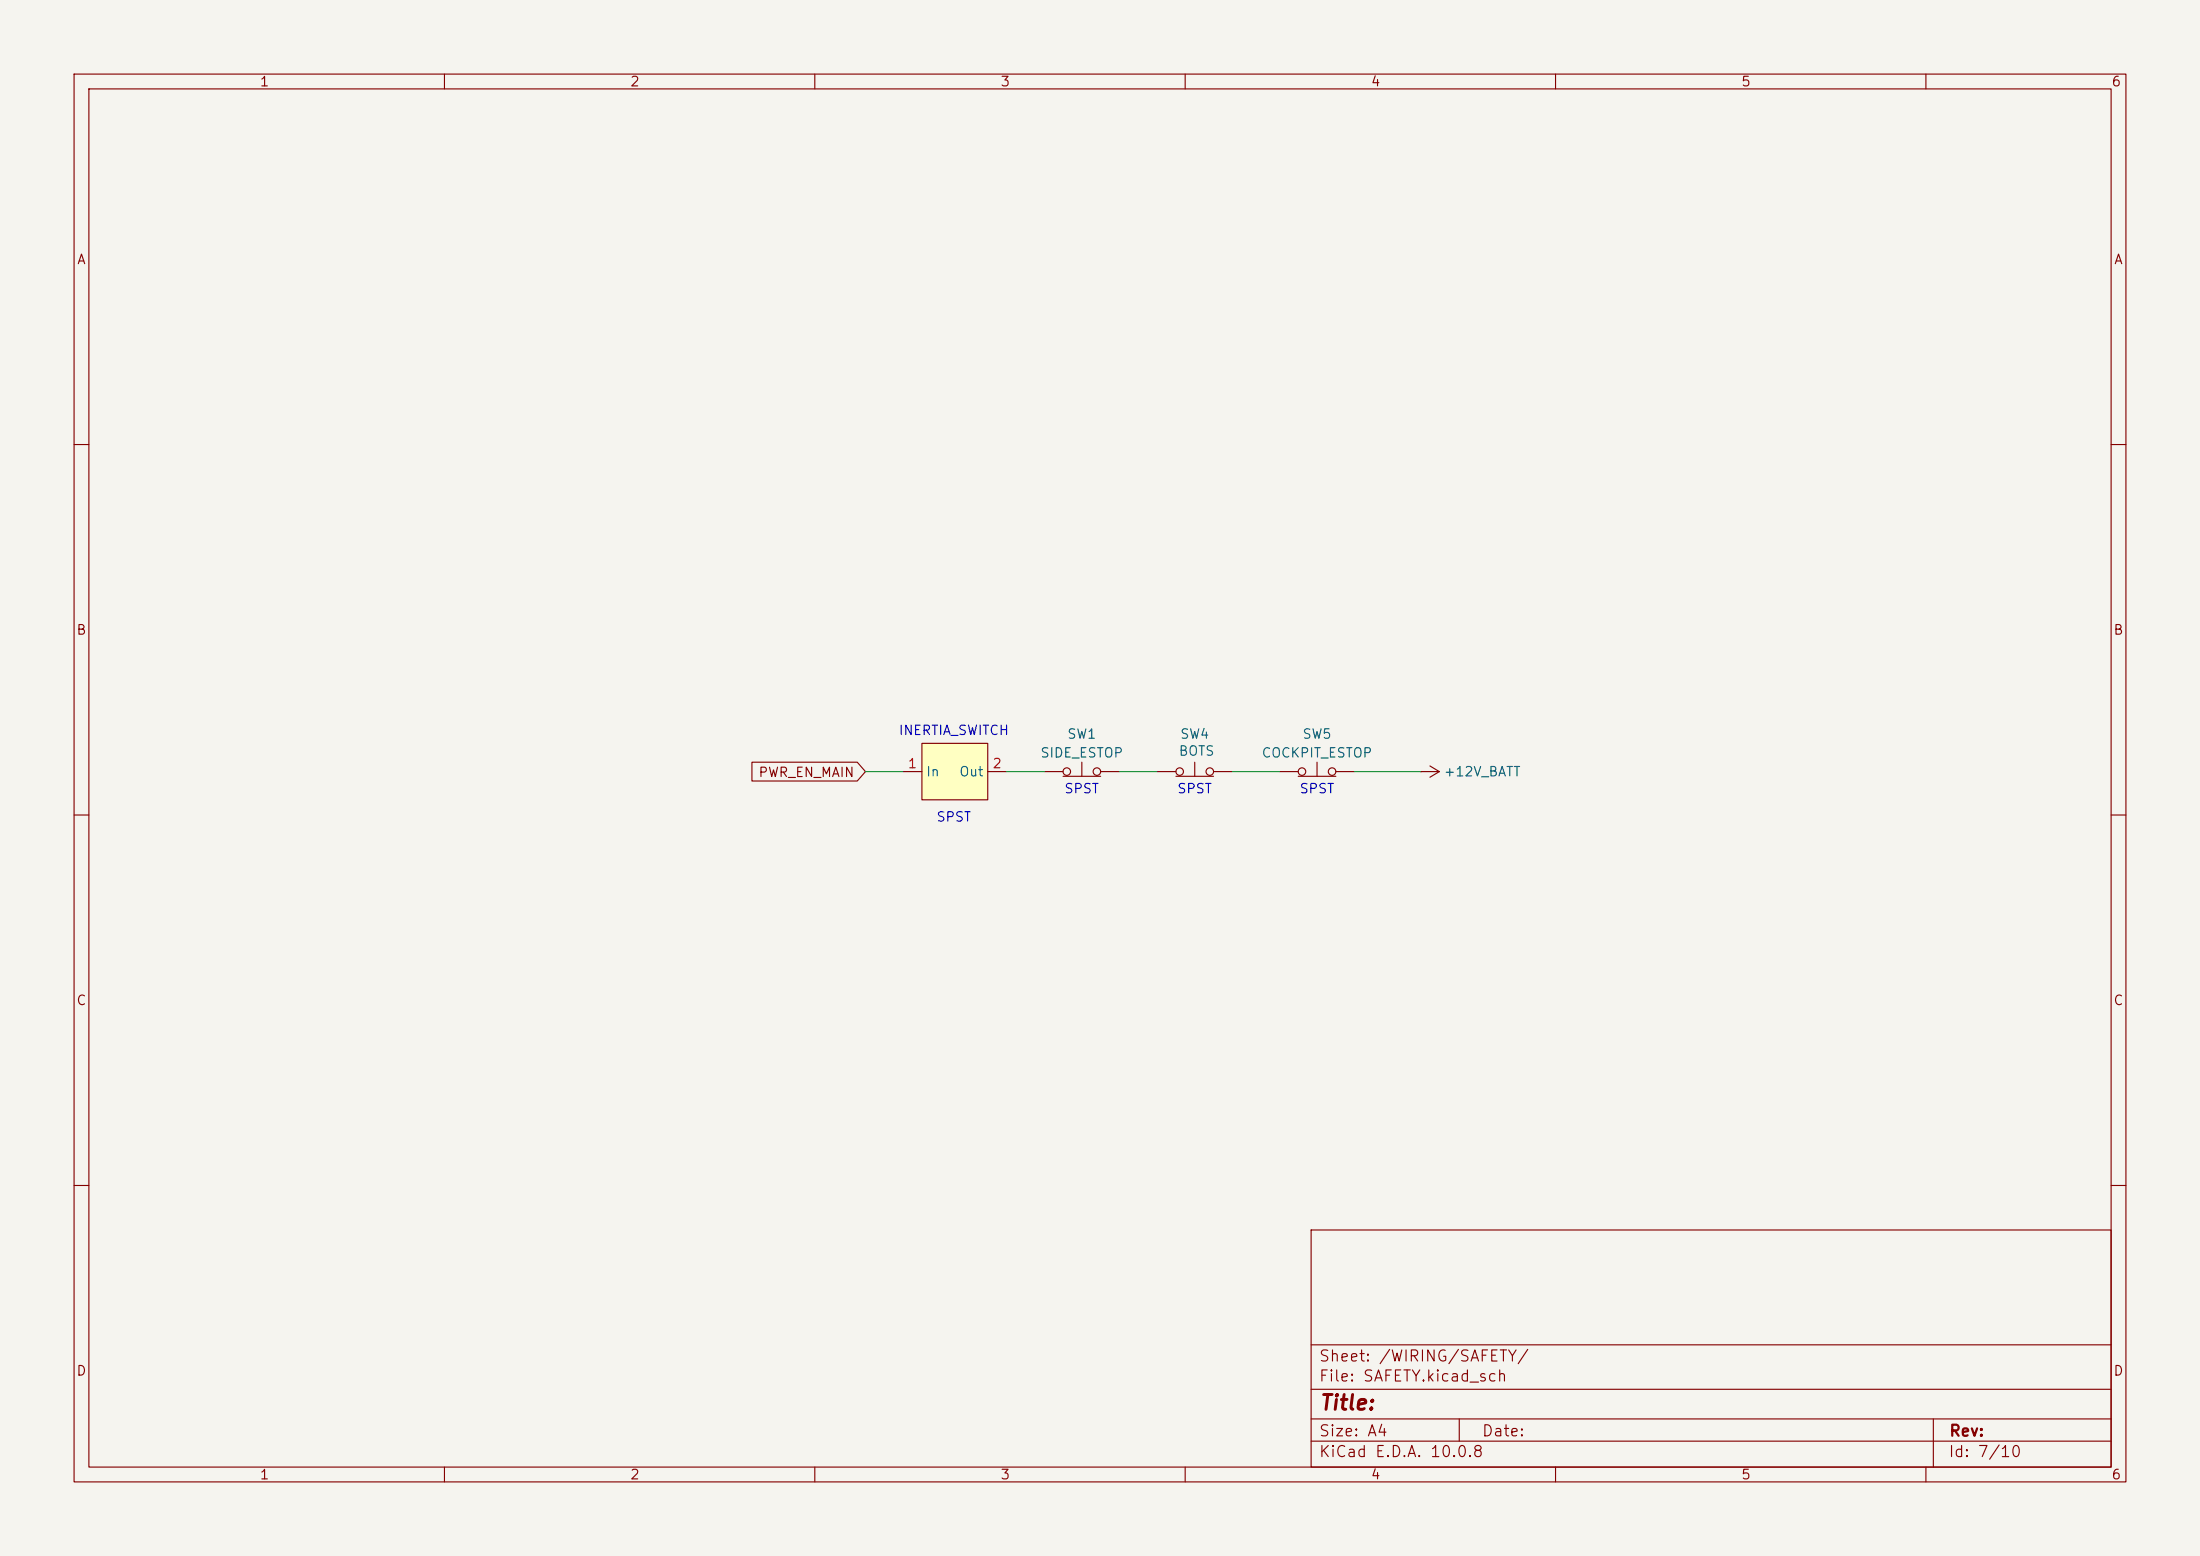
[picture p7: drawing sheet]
<svg xmlns="http://www.w3.org/2000/svg" width="297mm" height="210mm" viewBox="0 0 297 210" stroke-linecap="round" stroke-linejoin="round" font-family="sans-serif">
<path d="M0 0h297v210h-297z" fill="#f5f4ef" stroke="#f5f4ef" stroke-width=".14"/>
<g fill="none" stroke="#840000" stroke-width=".15">
<path d="M10 10h277v190h-277zM12 12h273v186h-273zM60 10v2M110 10v2M160 10v2M210 10v2M260 10v2M10 60h2M285 60h2M10 110h2M156.2 104.1h2.5M158.7 104.8h5.1"/>
<path d="M161.3 102.9v1.9M163.8 104.1h2.6M172.7 104.1h2.6M175.3 104.8h5M177.8 102.9v1.9M180.3 104.1h2.6M191.8 104.1h.1M191.8 104.1h2.5M193 103.4l1.3 .7M194.3 104.1l-1.3 .8M285 110h2M10 160h2"/>
<path d="M177 166h108v32h-108zM285 160h2M60 198v2M110 198v2M160 198v2M177 194.5h108M177 191.5h108M177 187.5h108M177 181.5h108M197 191.5v3M210 198v2M260 198v2"/>
<path d="M261 191.5v6.5"/>
<circle cx="159.3" cy="104.1" r=".51"/>
<circle cx="163.3" cy="104.1" r=".51"/>
<circle cx="175.8" cy="104.1" r=".51"/>
<circle cx="179.8" cy="104.1" r=".51"/>
</g>
<path d="M124.5 100.3h8.8v7.7h-8.8z" fill="#ffffc2"/>
<g fill="none" stroke="#840000" stroke-width=".15">
<path d="M101.5 102.9h14.2l1.1 1.2-1.1 1.3h-14.2zM121.9 104.1h2.6M124.5 100.3h8.8v7.7h-8.8zM133.3 104.1h2.6M141 104.1h2.5M143.5 104.8h5.1M146 102.9v1.9M148.6 104.1h2.5"/>
<circle cx="144" cy="104.1" r=".51"/>
<circle cx="148.1" cy="104.1" r=".51"/>
</g>
<path d="M116.8 104.1h5.1M135.9 104.1h5.1M151.1 104.1h5.1M166.4 104.1h6.3M182.9 104.1h8.9" fill="none" stroke="#009600" stroke-width=".15"/>
<text font-size="2" fill="#840000" x="178" y="190.8">Title:</text>
<g font-size="1.5" fill="#840000">
<text x="178" y="184.1">Sheet: /WIRING/SAFETY/</text>
<text x="178" y="186.8">File: SAFETY.kicad_sch</text>
<text x="178" y="197">KiCad E.D.A. 10.0.8</text>
<text x="178" y="194.2">Size: A4</text>
<text x="200" y="194.2">Date:</text>
<text x="263" y="197">Id: 7/10</text>
<text x="263" y="194.2">Rev:</text>
</g>
<g font-size="1.3" fill="#840000">
<text x="35" y="12">1</text>
<text x="85" y="12">2</text>
<text x="135" y="12">3</text>
<text x="185" y="12">4</text>
<text x="235" y="12">5</text>
<text x="285" y="12">6</text>
<text x="10.3" y="36">A</text>
<text x="285.3" y="36">A</text>
<text x="10.2" y="86">B</text>
<text x="285.2" y="86">B</text>
<text x="102.3" y="105.2">PWR_EN_MAIN</text>
<text x="10.2" y="136">C</text>
<text x="285.2" y="136">C</text>
<text x="10.2" y="186">D</text>
<text x="285.2" y="186">D</text>
<text x="35" y="200">1</text>
<text x="85" y="200">2</text>
<text x="135" y="200">3</text>
<text x="185" y="200">4</text>
<text x="235" y="200">5</text>
<text x="285" y="200">6</text>
</g>
<g font-size="1.3" fill="#0000c2">
<text x="121.2" y="99.5">INERTIA_SWITCH</text>
<text x="143.6" y="107.4">SPST</text>
<text x="158.8" y="107.4">SPST</text>
<text x="175.3" y="107.4">SPST</text>
<text x="126.3" y="111.2">SPST</text>
</g>
<g font-size="1.3" fill="#006464">
<text x="144" y="100">SW1</text>
<text x="159.2" y="100">SW4</text>
<text x="175.7" y="100">SW5</text>
<text x="124.9" y="105.1">In</text>
<text x="129.4" y="105.1">Out</text>
<text x="140.4" y="102.6">SIDE_ESTOP</text>
<text x="159" y="102.3">BOTS</text>
<text x="170.2" y="102.6">COCKPIT_ESTOP</text>
<text x="194.8" y="105.1">+12V_BATT</text>
</g>
<g font-size="1.3" fill="#a90000">
<text x="122.5" y="104">1</text>
<text x="133.9" y="104">2</text>
</g>
</svg>
